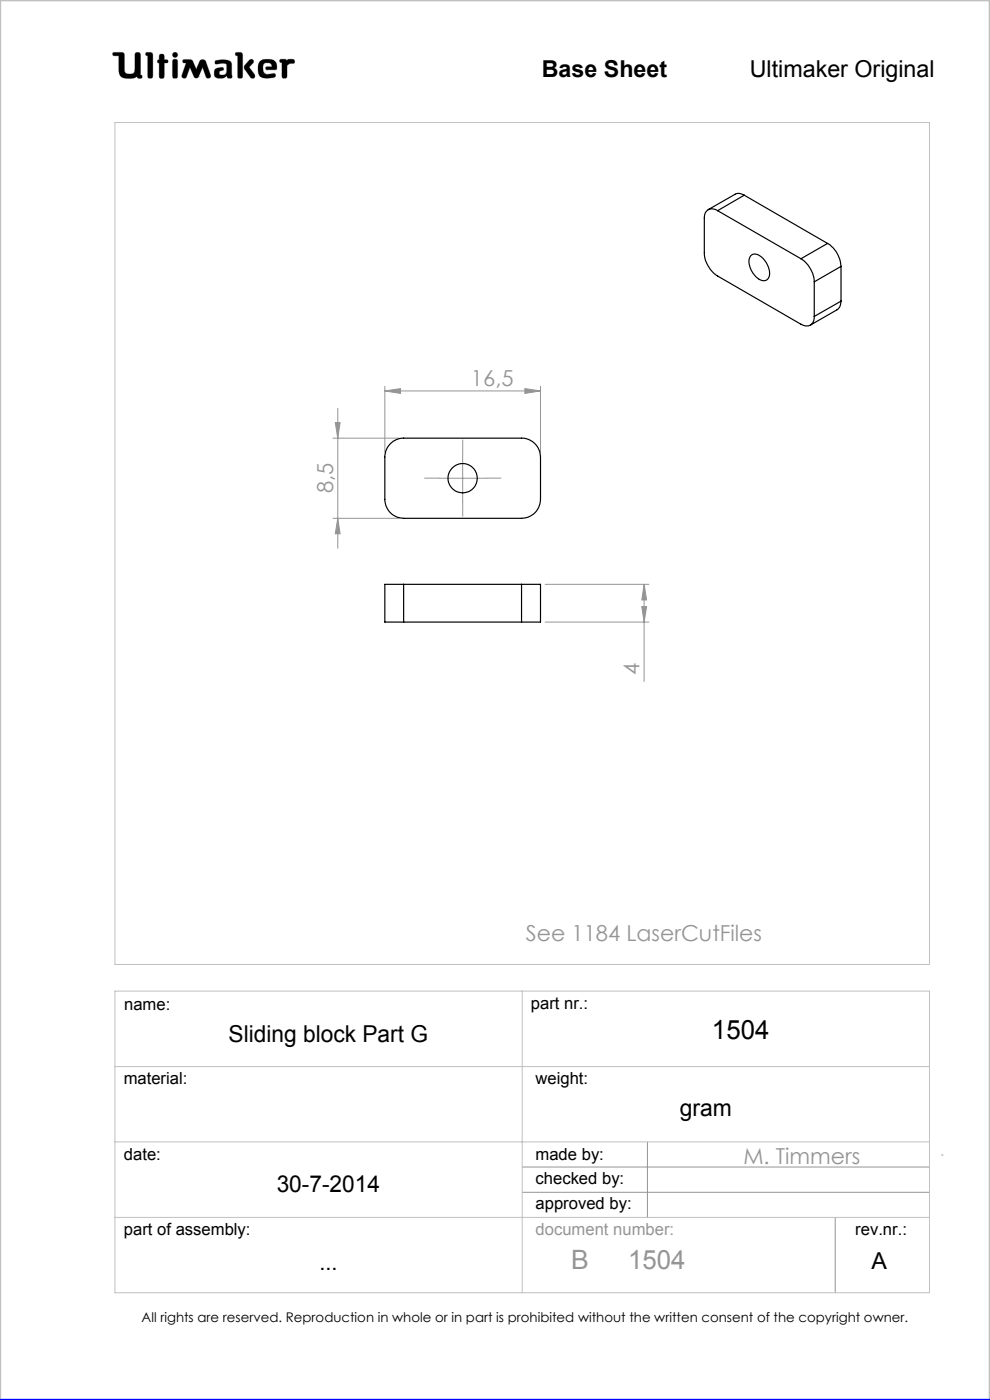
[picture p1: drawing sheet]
<svg xmlns="http://www.w3.org/2000/svg" width="210mm" height="297mm" viewBox="0 0 210 297" stroke-linecap="round" stroke-linejoin="round" font-family="sans-serif">
<g fill="none" stroke="#c0c0c0" stroke-width=".21">
<path d="M24 11.1h1.9l.4 .3 .2 3.9a1.51 1.51 0 0 0 2 0l.2-4a.77 .77 0 0 1 1 0l.1 4.6 .3 .1a.39 .39 0 0 1-.3 .6l-.6-.1-.1-.3a3.6 3.6 0 0 1-3.3 .1l-.5-.9-.1-3.6h-1a.39 .39 0 0 1-.3-.2 .39 .39 0 0 1 .1-.5zM31 11.1l1.2 .1 .2 .4-.1 4.8a.6 .6 0 0 1-.6 .2 .6 .6 0 0 1-.4-.5v-4.3l-.4-.1zM33.8 12.7v-1.1a.6 .6 0 0 1 .7-.1 .6 .6 0 0 1 .4 .5v.7h.6a.37 .37 0 0 1 0 .6l-.6 .1-.1 3.1a.6 .6 0 0 1-.6 .1 .6 .6 0 0 1-.4-.5v-2.7M33.8 12.7h.1M33.8 13.4h.1M33.8 15.7h.1M33.8 12.7h-.3l-.1 .3v.2l.4 .2M36.7 11.3l.4-.2 .4 .2 .2 .3-.2 .4-.4 .2-.4-.2-.1-.4zM36.8 12.6h.3l.5 .2v3.6a.6 .6 0 0 1-.6 .2 .6 .6 0 0 1-.4-.5v-3zM38.9 12.7l1.4-.1 .4 .2 .9 1.9 .7-1.6a.73 .73 0 0 1 .7-.5 .73 .73 0 0 1 .7 .5l1 2.8a.52 .52 0 0 1-.4 .7 .52 .52 0 0 1-.6-.3l-.7-2-1 2.1-.4 .2-.4-.2-.9-2.1-.7 2a.52 .52 0 0 1-.7 .3 .52 .52 0 0 1-.3-.7l.9-2.5-.7-.2zM42.1 16.3h.1M45.6 12.9a3.7 3.7 0 0 1 3.4 .3l.1 .5 .1 2.7a.64 .64 0 0 1-1-.2l-.1-.1a1.93 1.93 0 0 1-2.5 .2 1.32 1.32 0 0 1 .4-1.8l1-.2 .3 .1 .1 .2v.3a.73 .73 0 0 0-.9 .8 .98 .98 0 0 0 1.4 0l.2-.6-.1-1.5a2.59 2.59 0 0 0-2 0l-.4-.2z"/>
<path d="M50 11.1l1.3 .1 .2 .4-.1 4.8a.57 .57 0 0 1-.6 .2 .57 .57 0 0 1-.4-.5v-4.3l-.4-.1zM52.9 12.8l.4-.2 .4 .1 .1 .4-1 1.1 1.2 1.6 .1 .5-.2 .3h-.6l-1.2-1.7a.83 .83 0 0 1-.2-1.1zM55 13.3a2.62 2.62 0 0 1 3.5-.1l.2 1.1-.1 .5h-2l-.2-.1v-.5l1.3-.1-.2-.5a1.24 1.24 0 0 0-1.6 .1l-.1 1.1 .2 .6 .8 .4 1.5-.2 .1 .1v.6a3.8 3.8 0 0 1-3.3-.1 3.2 3.2 0 0 1-.1-2.9zM56.6 14.8h.1M59.4 12.6h1.2l.3 .3a1.21 1.21 0 0 1 1.5-.2v.7l-.9 .1-.6 .4-.1 2.5a.6 .6 0 0 1-.6 .2 .6 .6 0 0 1-.4-.5v-2.8l-.5-.2zM24.4 26h172.8v178.6h-172.8zM24.4 210.3h172.8v63.9h-172.8zM110.8 210.3v63.9M24.4 226.3h172.8M24.4 242.2h172.8M24.4 258.3h172.8"/>
</g>
<g fill="none" stroke="#959595" stroke-width=".21">
<path d="M70.6 93h14M71.1 89.6h1l-.5 3.4zM71.6 86.6v29.7M81.6 82.9l3.3-.5v1.1zM81.6 81.9v14.1M81.6 82.9h33.1M98.1 96.4v10.1M111.3 82.4l3.4 .5-3.4 .6zM114.7 81.9v14.1M70.6 110h14M71.6 110l.5 3.2h-1zM93.1 101.5h10.1"/>
<path d="M115.6 124h22.1M115.6 132h22.1M136.1 128.7h1.1l-.6 3.3zM136.6 124v20.6M136.6 124l.6 3.3h-1.1zM110.8 247.6h86.4M110.8 252.9h86.4M137.3 242.2v16.1M177.2 258.3v15.9M199.7 245h.3"/>
</g>
<path d="M0 297v-297h210v297" fill="none" stroke="#c0c0c0" stroke-width=".5"/>
<path d="M0 297h210" fill="none" stroke="#00f" stroke-width=".5"/>
<path d="M45.7 12.9l-.1 .5 .2 .2 1.2-.2 .9 .1 .2 .3-.1 1.4a.84 .84 0 0 1-.6 .7 .84 .84 0 0 1-.9-.3l.1-.4 .4-.2a.36 .36 0 0 0 .4-.4 .36 .36 0 0 0-.4-.3 1.23 1.23 0 0 0-1.6 1 1.07 1.07 0 0 0 .3 1.1 1.07 1.07 0 0 0 1.1 .2h.6l.3-.2a.28 .28 0 0 1 .4-.3 .28 .28 0 0 1 .2 .4 .57 .57 0 0 0 .6 .2 .57 .57 0 0 0 .3-.6l-.1-2.4a1.23 1.23 0 0 0-1.5-1zM50 11.1v.6l.4 .1v4.6l.3 .2h.5l.3-.3v-4.8l-.4-.4zM53 12.7l-1.2 1.3v.5l1.4 2 .6 .1 .2-.2v-.6l-1.2-1.6 1-.9v-.4l-.4-.3zM55.2 12.9a2.9 2.9 0 0 0 .1 3.4l.5 .2 1 .1 1.4-.2 .3-.2-.1-.5-.2-.1-1.4 .2-.6-.2-.3-.4-.1-.5a.99 .99 0 0 1 .7-1.3 .99 .99 0 0 1 1.2 .7l-1.2 .1-.2 .4 .3 .2h1.5a.51 .51 0 0 0 .6-.1 .51 .51 0 0 0 0-.6 1.62 1.62 0 0 0-2-1.5l-1.1 .1zM59.4 12.6l-.1 .6 .5 .1v3l.2 .3h.6l.3-.4v-2.3l.6-.4 .9-.1 .1-.5-.3-.3h-1l-.3 .3-.4-.3zM36.7 12.7l-.1 .3v3.4l.2 .2h.7l.2-.3v-3.4l-.2-.3zM36.6 11.6a.56 .56 0 0 0 1.1 0 .56 .56 0 0 0-1.1 0zM33.8 11.6v1.1l-.4 .2v.4l.4 .1v2.9l.2 .3h.5l.4-.4v-2.8l.7-.1 .1-.4-.3-.2h-.5v-.8l-.2-.4h-.6zM31 11.1l-.1 .6 .4 .1v4.5l.3 .3h.5l.3-.5v-4.7l-.4-.3zM38.8 12.7v.5l.7 .2-.9 2.5 .1 .6 .5 .1 .3-.2 .8-2.1 .9 2.1 .3 .2h.3l.3-.2 .9-2.1 .7 2.1 .6 .2 .4-.2v-.5l-1-2.8-.3-.4h-.7l-.3 .2-.8 1.8-.9-1.9-.4-.2zM24 11.2v.6h1.2v2.7a1.76 1.76 0 0 0 2.2 2.1h.9l.8-.4 .3 .4h.6l.2-.2-.1-.4-.3-.1v-4.4l-.4-.4h-.5l-.3 .4v3.4a.81 .81 0 0 1-1.1 .8h-.1a.86 .86 0 0 1-1-1.1l-.1-3.3-.4-.2z" fill-rule="evenodd" fill="#000"/>
<path d="M98.2 96.4v-3.1M93.2 101.4h-3.1M98.2 106.4v3.1M103.2 101.4h3.1" fill="none" stroke="#959595" stroke-width=".21" stroke-dasharray="15.2 1.3 1.3 1.3"/>
<g fill="#959595">
<path d="M111.3 82.4l3.4 .5-3.4 .6zM81.6 82.9l3.3-.5v1.1z"/>
<path d="M71.1 89.6h1l-.5 3.4zM71.6 110l.5 3.2h-1zM136.6 124l.6 3.3h-1.1zM136.1 128.7h1.1l-.6 3.3z"/>
</g>
<g fill="none" stroke="#000" stroke-width=".25">
<path d="M152.2 44.7a1.72 1.72 0 0 0-2-.2 1.72 1.72 0 0 0-.8 1.8v7.4a6.2 6.2 0 0 0 2.8 4.9l17.7 10.2a1.74 1.74 0 0 0 2 .2 1.74 1.74 0 0 0 .8-1.9M152.2 44.7l17.7 10.2M157.9 41.4a1.82 1.82 0 0 0-2-.2l-5.7 3.3M157.9 41.4l-5.7 3.3M157.9 41.4l17.6 10.2M159.3 54.2a1.87 1.87 0 0 1 2.6 .6 4.1 4.1 0 0 1 1.1 4.2 1.5 1.5 0 0 1-2.3 0 4.2 4.2 0 0 1-1.6-4.5zM169.9 54.9a6.3 6.3 0 0 1 2.8 4.9M172.7 59.8v7.3M175.5 51.6a6.1 6.1 0 0 1 2.9 4.9M175.5 51.6l-5.6 3.3M178.4 56.5l-5.7 3.3M178.4 56.5v7.4"/>
<path d="M178.4 63.9a2.03 2.03 0 0 1-.8 1.8l-5.7 3.3M178.4 63.9l-5.7 3.2M82.7 94.3a3.8 3.8 0 0 1 2.9-1.3h25a4 4 0 0 1 4.1 3.9v9a4 4 0 0 1-4.1 4.1h-25a4 4 0 0 1-4-4.1v-9a3.8 3.8 0 0 1 1.1-2.6zM85.6 124h-4v8h4M85.6 124v8M85.6 132h25M85.6 124h25M110.6 124h4.1v8h-4.1M110.6 124v8"/>
<circle cx="98.1" cy="101.5" r="3.1"/>
</g>
<text font-size="5.6" x="151" y="220.5">1504</text>
<g font-size="5.6" fill="#959595">
<text x="121.1" y="269.2">B</text>
<text x="133.2" y="269.2">1504</text>
</g>
<g font-size="4.9">
<text x="114.9" y="16.4">Base Sheet</text>
<text x="159" y="16.4">Ultimaker Original</text>
<text x="48.5" y="221">Sliding block Part G</text>
<text x="144.2" y="236.8">gram</text>
<text x="58.7" y="252.8">30-7-2014</text>
<text x="67.8" y="269.4">...</text>
<text x="184.9" y="269.2">A</text>
</g>
<g font-size="4.7" fill="#959595">
<text x="99.9" y="81.9">16,5</text>
<text x="70.6" y="104.7" transform="rotate(-90 70.6 104.7)">8,5</text>
<text x="135.6" y="143.3" transform="rotate(-90 135.6 143.3)">4</text>
<text x="111.6" y="199.7">See 1184 LaserCutFiles</text>
<text x="157.7" y="246.9">M. Timmers</text>
</g>
<g font-size="3.5">
<text x="26.3" y="214.2">name:</text>
<text x="112.6" y="214.1">part nr.:</text>
<text x="26.2" y="230">material:</text>
<text x="113.6" y="230">weight:</text>
<text x="26.3" y="246.1">date:</text>
<text x="113.6" y="246.1">made by:</text>
<text x="113.6" y="251.1">checked by:</text>
<text x="113.6" y="256.4">approved by:</text>
<text x="26.3" y="262.1">part of assembly:</text>
<text x="181.4" y="262">rev.nr.:</text>
</g>
<text font-size="3.5" fill="#959595" x="113.6" y="261.9">document number:</text>
<text font-size="2.8" x="30" y="280.4">All rights are reserved. Reproduction in whole or in part is prohibited without the written consent of the copyright owner.</text>
</svg>
